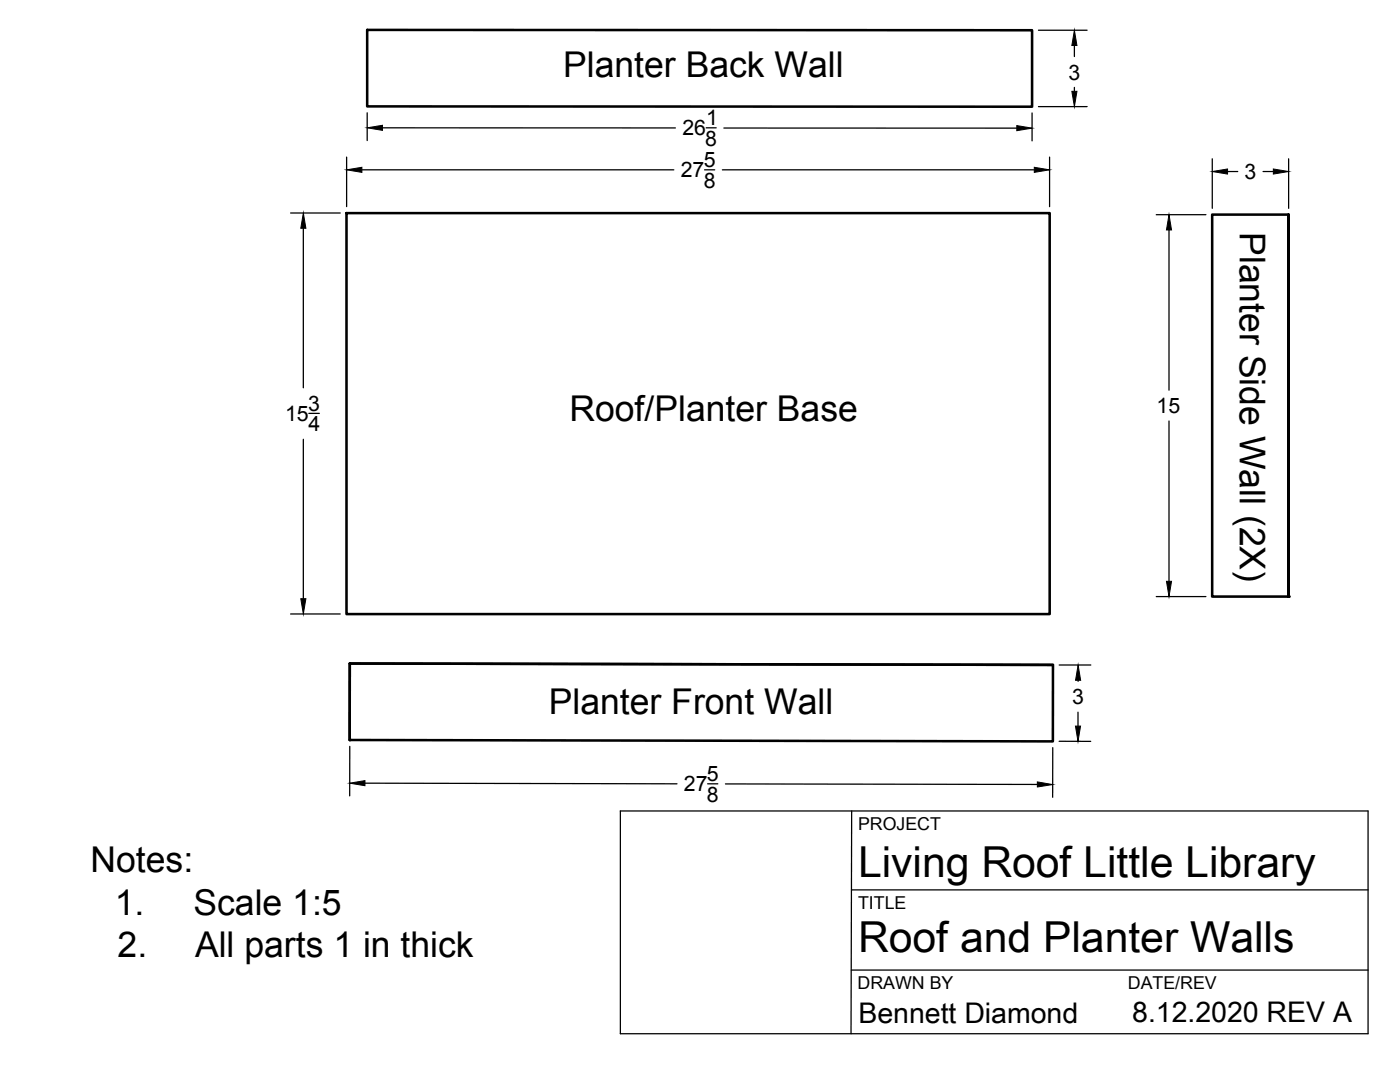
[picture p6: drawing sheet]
<svg xmlns="http://www.w3.org/2000/svg" width="279mm" height="216mm" viewBox="0 0 279 216" stroke-linecap="round" stroke-linejoin="round" font-family="sans-serif">
<!-- layer: Visible -->
<path d="M73.3 6h132.7v15.3l-132.7-.1zM69.2 42.5h140.3v80h-140.3zM257.2 42.8v76.2v-76.2h-15.3v76.2h15.3M69.8 132.4l140.3 .3v15.2l-140.3-.2zM210.1 132.7l-140.3-.3v15.3" fill="none" stroke="#000" stroke-width=".51"/>
<g fill="#000">
<circle cx="257.2" cy="119" r=".25"/>
<circle cx="69.8" cy="147.7" r=".25"/>
</g>
<!-- layer: Titleblock -->
<path d="M123.8 161.8h149.2v44.5h-149.2zM170 177.6h103M170 161.8l-.2 44.5M169.9 193.6h103.1" fill="none" stroke="#000" stroke-width=".25"/>
<!-- layer: FD_Dimensions -->
<g fill="none" stroke="#000" stroke-width=".25">
<path d="M207.2 6h9.8M214.4 9.1v2.2M214.4 17.4v.8M69.2 31.3v9.9M72.2 33.9h62.3M73.3 22.5v5.5M76.3 25.5h58.5M140.6 33.9h2M140.9 25.5h2M144.2 33.9h62.2M144.5 25.5l58.4 .1M206 22.5v5.6"/>
<path d="M207.2 21.3h9.8M209.5 31.3v9.9M241.9 31.7v9.9M245 34.2h2M252.1 34.2h2M257.2 31.7v9.9M58 42.5h9.9M60.5 45.6v31.8M230.8 42.8h9.9M233.3 45.9v32M60.5 87.7v31.8M61.6 82.5h2.1"/>
<path d="M233.3 84v32M230.8 119h9.9M58 122.5h9.9M211.4 132.7h6.3M215.2 135.7v.3M69.8 148.9v9.9M72.8 156.3l62.3 .1M141.2 156.4h2.1M144.8 156.4l62.2 .1M210.1 149.2v9.9M211.4 147.9h6.3M215.1 142.1v2.8"/>
</g>
<g fill="#000" stroke="#000" stroke-width=".2">
<path d="M214.4 6l.5 3.1h-1zM213.9 18.2h1l-.5 3.1zM69.2 33.9l3-.5v1zM73.3 25.5l3-.5v1zM202.9 25.1l3.1 .5-3.1 .5zM206.4 33.4l3.1 .5-3.1 .5zM241.9 34.2l3.1-.5v1zM254.1 33.7l3.1 .5-3.1 .5zM60.5 42.5l.5 3.1h-1zM233.3 42.8l.5 3.1h-1zM60 119.5h1l-.5 3zM232.8 116h1l-.5 3z"/>
<path d="M215.2 132.7l.5 3h-1zM69.8 156.3l3-.5v1zM207 156l3.1 .5-3.1 .5zM214.6 144.9h1l-.5 3z"/>
</g>
<g font-size="8.5">
<text x="171.2" y="175">Living Roof Little Library</text>
<text x="171.2" y="190">Roof and Planter Walls</text>
</g>
<g font-size="7.1">
<text x="112.4" y="15.4">Planter Back Wall</text>
<text x="247.5" y="46.3" transform="rotate(90 247.5 46.3)">Planter Side Wall (2X)</text>
<text x="113.6" y="84.1">Roof/Planter Base</text>
<text x="109.5" y="142.5">Planter Front Wall</text>
<text x="18.1" y="174">Notes:</text>
<text x="22.9" y="182.6">1.</text>
<text x="38.6" y="182.6">Scale 1:5</text>
<text x="23.5" y="191.1">2.</text>
<text x="38.9" y="191.1">All parts 1 in thick</text>
</g>
<g font-size="5.7">
<text x="171.3" y="204.1">Bennett Diamond</text>
<text x="226" y="204">8.12.2020 REV A</text>
</g>
<g font-size="4.3">
<text x="213.2" y="15.9">3</text>
<text x="136.2" y="27">26</text>
<text x="140.8" y="29.1">8</text>
<text x="140.9" y="25">1</text>
<text x="135.9" y="35.4">27</text>
<text x="140.4" y="33.4">5</text>
<text x="248.4" y="35.7">3</text>
<text x="140.4" y="37.5">8</text>
<text x="61.5" y="82">3</text>
<text x="230.8" y="82.4">15</text>
<text x="56.9" y="84">15</text>
<text x="61.6" y="86">4</text>
<text x="214" y="140.5">3</text>
<text x="141.1" y="155.9">5</text>
<text x="136.5" y="157.9">27</text>
<text x="141.1" y="160">8</text>
</g>
<g font-size="3.5">
<text x="171.2" y="165.6">PROJECT</text>
<text x="171.2" y="181.4">TITLE</text>
<text x="171.2" y="197.4">DRAWN BY</text>
<text x="225.1" y="197.4">DATE/REV</text>
</g>
</svg>
